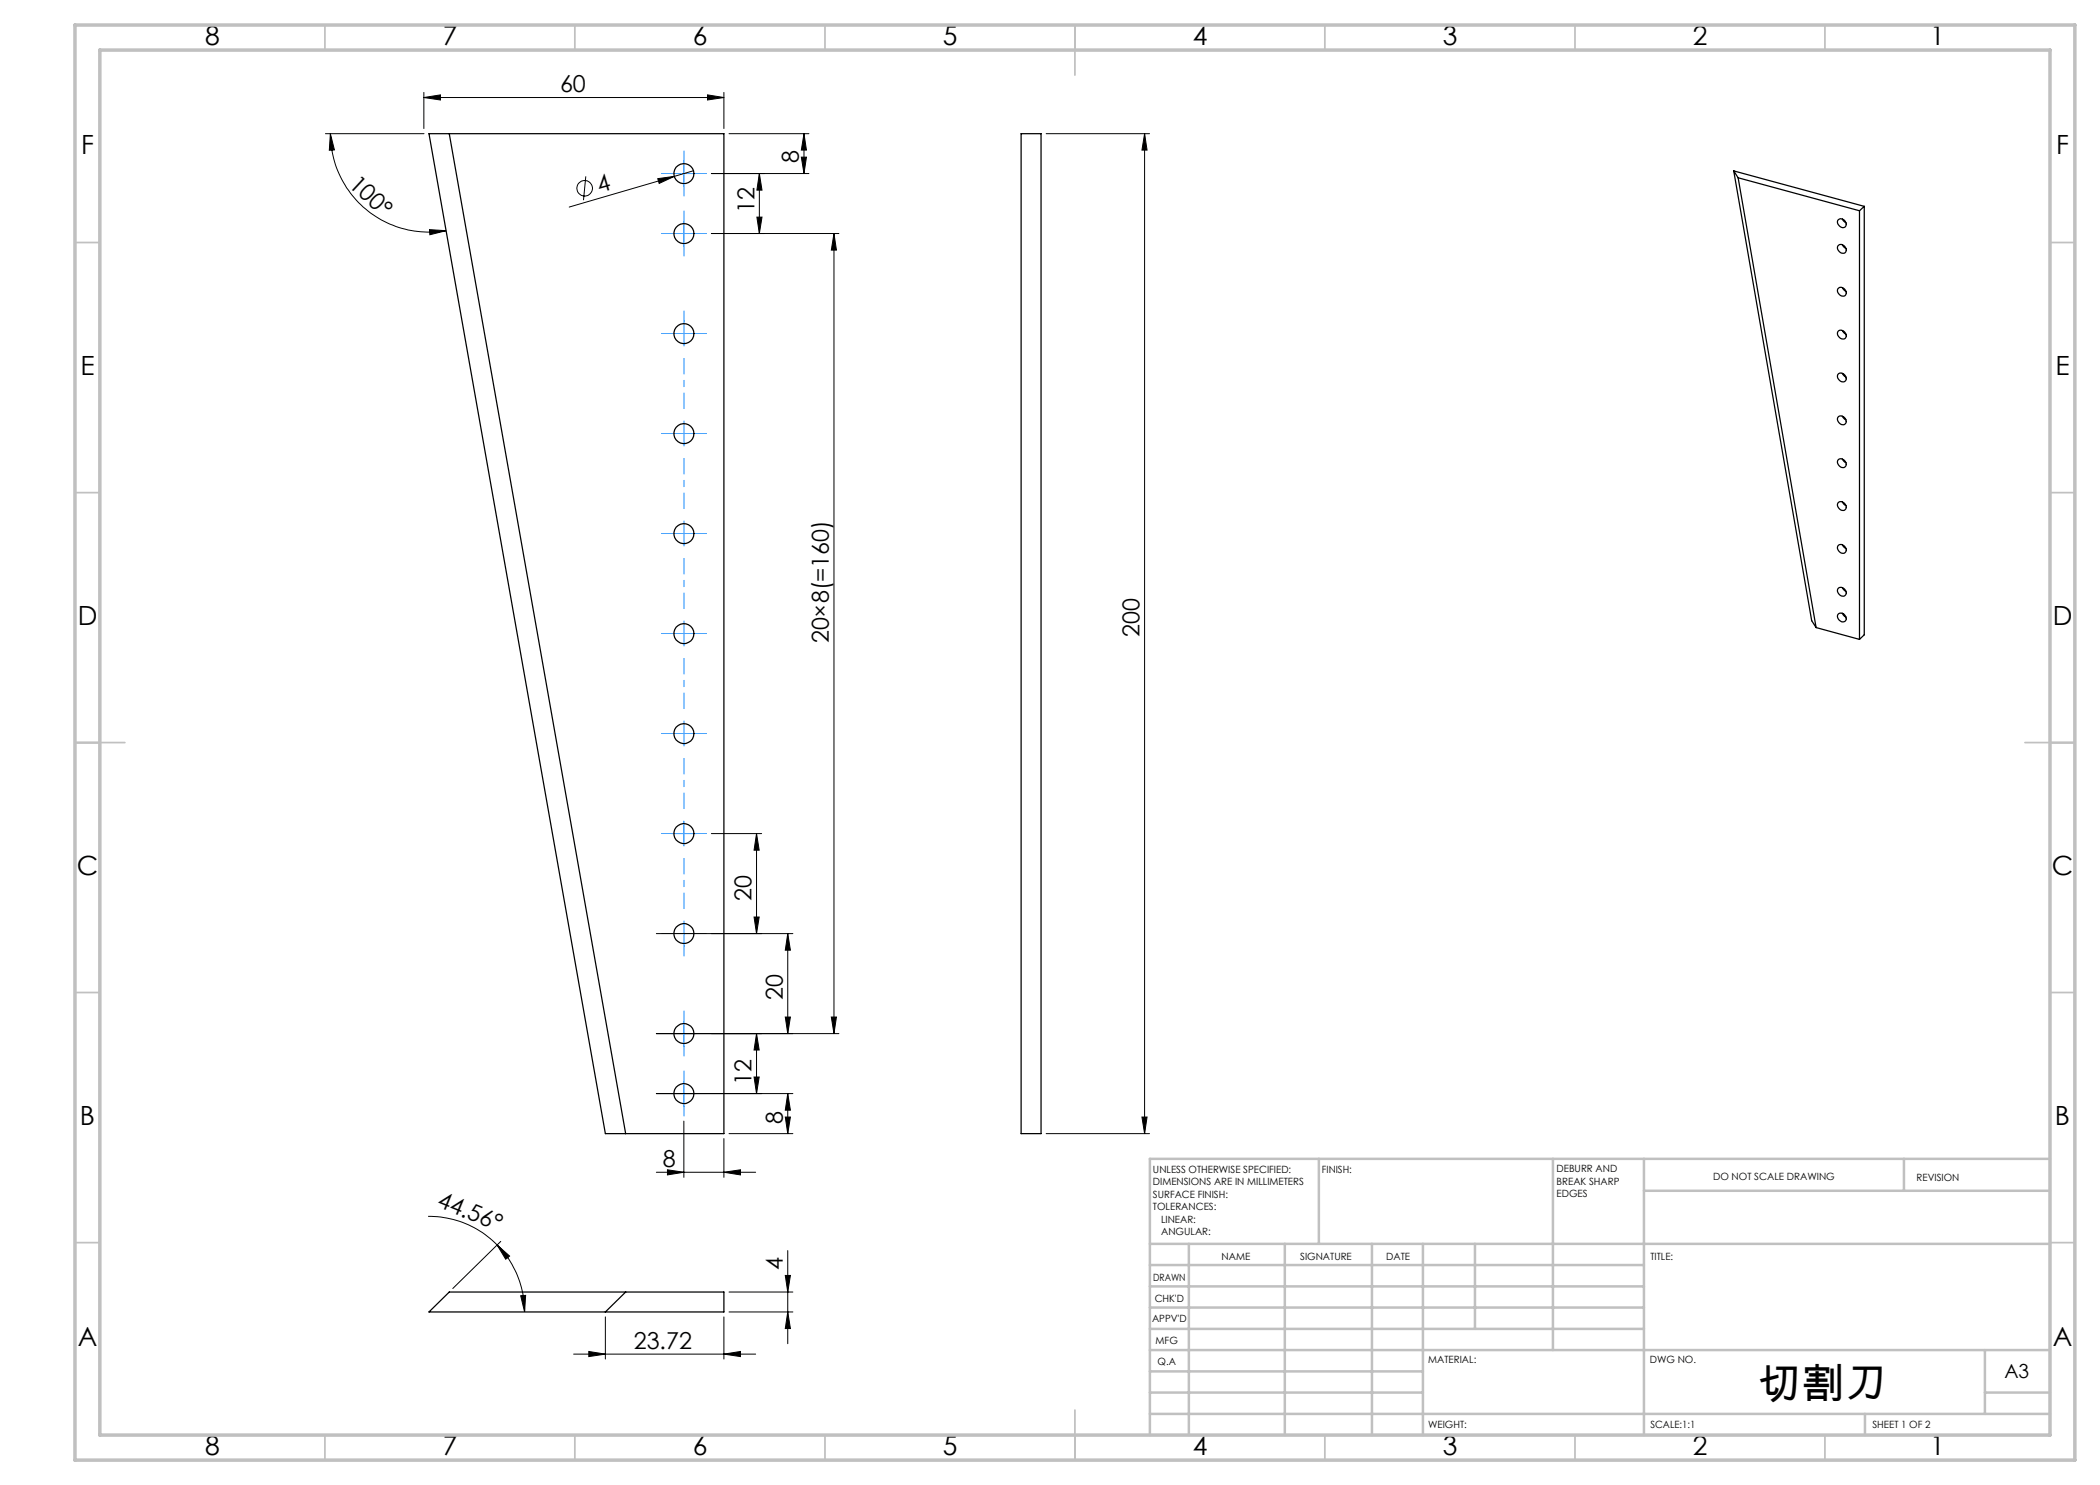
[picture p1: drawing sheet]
<svg xmlns="http://www.w3.org/2000/svg" width="420mm" height="297mm" viewBox="0 0 420 297" stroke-linecap="round" stroke-linejoin="round" font-family="sans-serif">
<g fill="none" stroke="#000" stroke-width=".2">
<path d="M84.8 19.5l3.3-.5v1zM84.8 18.5v7.2M84.8 19.5h60M141.5 19l3.3 .5-3.3 .5zM144.8 18.5v7.2M65.1 26.7h19.7M66.1 26.7l.8 3.3-1 .1zM66.1 26.7a19.8 19.8 0 0 0 23.1 19.4M117.2 35.3l-.5 4.7M131.6 35.7l3.3-.4-3.1 1.4zM134.9 35.3l-21.1 6.1M138.7 34.1l-3.8 1.2"/>
<path d="M142.3 34.7h19.5M145.8 26.7h16M151.9 34.7v12M151.9 34.7l.5 3.3h-1zM160.3 31.4h1l-.5 3.3zM160.8 26.7v8M160.8 26.7l.5 3.3h-1zM209.2 26.7h20.7M228.9 26.7l.5 3.3h-1zM228.9 26.7v200M85.9 45.9l3.3 .2-3.2 .9zM142.3 46.7h25.5"/>
<path d="M151.4 43.4h1l-.5 3.3zM166.8 46.7v160M166.8 46.7l.5 3.3h-1zM142.3 166.7h10M151.3 166.7v20M151.3 166.7l.5 3.3h-1zM131.3 186.7h27.3M150.8 183.4h1l-.5 3.3zM157.6 186.7v20M157.6 186.7l.5 3.3h-1zM131.3 218.7h27.3M150.8 215.4h1l-.5 3.3z"/>
<path d="M151.3 206.7v12M151.3 206.7l.5 3.3h-1zM157.1 203.4h1l-.5 3.3zM157.6 218.7v8M157.6 218.7l.5 3.3h-1zM166.3 203.4h1l-.5 3.3zM167.8 206.7h-36.5M131.3 234.5h19.8M133.5 234l3.3 .5-3.3 .5zM136.8 224.2v11.3M144.8 234.5l3.3-.5v1zM144.8 227.7v7.8"/>
<path d="M145.8 226.7h12.8M157.1 223.4h1l-.5 3.3zM209.2 226.7h20.7M228.4 223.4h1l-.5 3.3zM85.6 243.3a19 19 0 0 1 13.8 5.7M99.4 249l2.5 2.2-.8 .6zM99.4 249a18.9 18.9 0 0 1 5.5 13.4M100.2 248.3l-9.6 9.4M104.1 259.1h1l-.2 3.3zM145.8 258.4h12.8M157.1 255.1h1l-.5 3.3zM157.6 250.1v18.6"/>
<path d="M114.7 270.8h36.4M117.8 270.3l3.3 .5-3.3 .5zM121.1 263.4v8.4M144.8 270.8l3.3-.5v1zM144.8 263.4v8.4M145.8 262.4h12.8M157.6 262.4l.5 3.3h-1z"/>
<circle cx="116.9" cy="37.6" r="1.55"/>
</g>
<g fill="none" stroke="#0080ff" stroke-width=".2" stroke-dasharray="15.2 1.3 1.3 1.3">
<path d="M134.3 34.7h-2M136.8 32.2v-2M136.8 37.2v2M139.3 34.7h2M134.3 46.7h-2M136.8 44.2v-2M136.8 49.2v2M139.3 46.7h2M134.3 66.7h-2M136.8 66.7v-2.5M136.8 66.7h-2.5M136.8 66.7v2.5"/>
<path d="M136.8 66.7h2.5M136.8 64.2v-2M139.3 66.7h2M134.3 86.7h-2M136.8 86.7v-2.5M136.8 86.7h-2.5M136.8 86.7v2.5M136.8 86.7h2.5M139.3 86.7h2M134.3 106.7h-2M136.8 106.7v-2.5M136.8 106.7h-2.5"/>
<path d="M136.8 106.7v2.5M136.8 106.7h2.5M139.3 106.7h2M134.3 126.7h-2M136.8 126.7v-2.5M136.8 126.7h-2.5M136.8 126.7v2.5M136.8 126.7h2.5M139.3 126.7h2M134.3 146.7h-2M136.8 146.7v-2.5M136.8 146.7h-2.5"/>
<path d="M136.8 146.7v2.5M136.8 146.7h2.5M139.3 146.7h2M134.3 166.7h-2M139.3 166.7h2M134.3 186.7h-2M136.8 186.7v-2.5M136.8 186.7h-2.5M136.8 186.7v2.5M136.8 186.7h2.5M136.8 189.2v2M139.3 186.7h2"/>
<path d="M134.3 206.7h-2M134.3 218.7h-2M136.8 204.2v-2M136.8 209.2v2M136.8 216.2v-2M139.3 206.7h2M139.3 218.7h2M136.8 221.2v2"/>
</g>
<path d="M136.8 81.7v-10M136.8 101.7v-10M136.8 121.7v-10M136.8 141.7v-10M136.8 161.7v-10M136.8 181.7v-10" fill="none" stroke="#0080ff" stroke-width=".2" stroke-dasharray="15.2 1.3 1.3 1.3" stroke-dashoffset="12.1"/>
<path d="M134.3 34.7h5M136.8 32.2v5M134.3 46.7h5M136.8 44.2v5M134.3 166.7h5M136.8 164.2v5M134.3 206.7h5M134.3 218.7h5M136.8 204.2v5M136.8 216.2v5" fill="none" stroke="#0080ff" stroke-width=".2"/>
<g fill="none" stroke="#c0c0c0" stroke-width=".35">
<path d="M65 5v5M115 5v5M165 5v5M215 5v10M265 5v5M315 5v5M365 5v5M15 48.5h5M410 48.5h5M15 98.5h5M410 98.5h5M15 148.5h10"/>
<path d="M405 148.5h10M15 198.5h5M410 198.5h5M15 248.5h5M410 248.5h5M65 287v5M115 287v5M165 287v5M215 282v10M265 287v5M315 287v5M365 287v5"/>
</g>
<g fill="none" stroke="#c0c0c0" stroke-width=".5">
<path d="M263.8 231.8v17M310.6 231.8v38.2M328.8 231.8v55.2M328.8 238.2h81.2M380.8 231.8v6.4M410 231.8h-180v55.2M230 248.8h180M230 257.3h98.8M230 253h98.8M237.8 248.8v38.2M257 248.8v38.2M274.4 248.8v38.2"/>
<path d="M284.6 248.8v38.2M295 248.8v17M230 265.8h98.8M230 261.5h98.8M230 278.5h54.6M230 274.3h54.6M230 270h180M397 278.5h13M397 270v12.8M230 282.8h180M373 282.8v4.2"/>
</g>
<path d="M15 5h400v287h-400zM20 10h390v277h-390z" fill="none" stroke="#c0c0c0" stroke-width=".7"/>
<g fill="#000">
<path d="M131.6 35.7l3.3-.4-3.1 1.4z"/>
<path d="M84.8 19.5l3.3-.5v1zM141.5 19l3.3 .5-3.3 .5zM117.8 270.3l3.3 .5-3.3 .5zM144.8 270.8l3.3-.5v1z"/>
<path d="M66.1 26.7l.8 3.3-1 .1zM85.9 45.9l3.3 .2-3.2 .9z"/>
<path d="M151.4 43.4h1l-.5 3.3zM151.9 34.7l.5 3.3h-1zM160.3 31.4h1l-.5 3.3zM160.8 26.7l.5 3.3h-1zM166.3 203.4h1l-.5 3.3zM166.8 46.7l.5 3.3h-1zM228.4 223.4h1l-.5 3.3zM228.9 26.7l.5 3.3h-1zM157.6 262.4l.5 3.3h-1zM157.1 255.1h1l-.5 3.3z"/>
<path d="M150.8 183.4h1l-.5 3.3zM151.3 166.7l.5 3.3h-1z"/>
<path d="M157.6 218.7l.5 3.3h-1zM157.1 223.4h1l-.5 3.3zM151.3 206.7l.5 3.3h-1zM150.8 215.4h1l-.5 3.3zM157.6 186.7l.5 3.3h-1zM157.1 203.4h1l-.5 3.3z"/>
<path d="M133.5 234l3.3 .5-3.3 .5zM144.8 234.5l3.3-.5v1z"/>
<path d="M104.1 259.1h1l-.2 3.3zM99.4 249l2.5 2.2-.8 .6z"/>
</g>
<g fill="none" stroke="#000" stroke-width=".25">
<path d="M85.8 26.7h59v200h-23.7zM89.9 26.7l35.2 200M204.2 26.7h4v200h-4zM346.7 34.2l.9 1.4M346.7 34.2l26.2 7.1M346.7 34.2l15.6 89.9 .9 1.4M347.6 35.6l24.3 6.6M347.6 35.6l15.6 89.9M367.6 49.2a.99 .99 0 0 1 1.3 0 .99 .99 0 0 1 .1 1.4 1.12 1.12 0 0 1-1.4-1.4zM367.6 44.1a.99 .99 0 0 1 1.3 0 .99 .99 0 0 1 .1 1.3 1.12 1.12 0 0 1-1.4-1.3zM367.6 57.8a.99 .99 0 0 1 1.3 0 .99 .99 0 0 1 .1 1.4 1.12 1.12 0 0 1-1.4-1.4zM368.5 43.8l.7 .8"/>
<path d="M368.5 49l.7 .7M368.5 57.5l.7 .8M371.9 42.2v85.7M372.9 41.3l-1 .9M372.9 41.3v85.7l-1 .9M367.7 66.2a1.03 1.03 0 0 1 1.3 .2 1.03 1.03 0 0 1 0 1.3 1.07 1.07 0 0 1-1.2-.3 1.07 1.07 0 0 1-.1-1.2zM367.7 74.8a1.01 1.01 0 0 1 1.2 .2 1.01 1.01 0 0 1 .1 1.3 1.04 1.04 0 0 1-1.2-.3 1.04 1.04 0 0 1-.1-1.2zM368.5 66.1l.7 .7M368.5 74.7l.7 .7M367.7 83.3a1.01 1.01 0 0 1 1.2 .3 1.01 1.01 0 0 1 .1 1.2 1.04 1.04 0 0 1-1.2-.3 1.04 1.04 0 0 1-.1-1.2zM367.7 91.9a1.01 1.01 0 0 1 1.2 .2 1.01 1.01 0 0 1 .1 1.3 1.04 1.04 0 0 1-1.2-.3 1.04 1.04 0 0 1-.1-1.2zM368.5 83.3l.7 .7"/>
<path d="M368.5 91.8l.7 .7M367.7 117.6a1.01 1.01 0 0 1 1.2 .3 1.01 1.01 0 0 1 .1 1.2 1.04 1.04 0 0 1-1.2-.3 1.04 1.04 0 0 1-.1-1.2zM367.7 109a1.01 1.01 0 0 1 1.2 .3 1.01 1.01 0 0 1 .1 1.3 1.04 1.04 0 0 1-1.2-.3 1.04 1.04 0 0 1-.1-1.3zM367.7 100.5a1.01 1.01 0 0 1 1.2 .2 1.01 1.01 0 0 1 .1 1.3 1.04 1.04 0 0 1-1.2-.3 1.04 1.04 0 0 1-.1-1.2zM368.5 100.4l.7 .7M368.5 109l.7 .7M368.5 117.5l.7 .7M363.2 125.5l8.7 2.4M367.7 122.8a1.01 1.01 0 0 1 1.2 .2 1.01 1.01 0 0 1 .1 1.3 1.04 1.04 0 0 1-1.2-.3 1.04 1.04 0 0 1-.1-1.2zM368.5 122.7l.3 .5 .4 .2M125.1 258.4l-4 4M85.8 262.4l4.1-4h54.9v4z"/>
<circle cx="136.8" cy="34.7" r="2"/>
<circle cx="136.8" cy="46.7" r="2"/>
<circle cx="136.8" cy="66.7" r="2"/>
<circle cx="136.8" cy="86.7" r="2"/>
<circle cx="136.8" cy="106.7" r="2"/>
<circle cx="136.8" cy="126.7" r="1.99"/>
<circle cx="136.8" cy="146.7" r="1.99"/>
<circle cx="136.8" cy="166.7" r="1.99"/>
<circle cx="136.8" cy="186.7" r="1.99"/>
<circle cx="136.8" cy="206.7" r="2"/>
<circle cx="136.8" cy="218.7" r="1.99"/>
</g>
<text font-size="8.5" x="351.7" y="279.7">切割刀</text>
<g font-size="5.3">
<text x="41" y="9">8</text>
<text x="88.5" y="9">7</text>
<text x="138.5" y="9">6</text>
<text x="188.5" y="9">5</text>
<text x="238.5" y="9">4</text>
<text x="288.5" y="9">3</text>
<text x="338.5" y="9">2</text>
<text x="386" y="9">1</text>
<text x="16.2" y="30.8">F</text>
<text x="411.2" y="30.8">F</text>
<text x="16.1" y="75">E</text>
<text x="411.1" y="75">E</text>
<text x="15.5" y="125">D</text>
<text x="410.5" y="125">D</text>
<text x="15.4" y="175">C</text>
<text x="410.4" y="175">C</text>
<text x="16" y="225">B</text>
<text x="411" y="225">B</text>
<text x="15.5" y="269.3">A</text>
<text x="410.5" y="269.3">A</text>
<text x="41" y="291">8</text>
<text x="88.5" y="291">7</text>
<text x="138.5" y="291">6</text>
<text x="188.5" y="291">5</text>
<text x="238.5" y="291">4</text>
<text x="288.5" y="291">3</text>
<text x="338.5" y="291">2</text>
<text x="386" y="291">1</text>
</g>
<g font-size="4.7">
<text x="112" y="18.5">60</text>
<text x="159.8" y="32.7" transform="rotate(-90 159.8 32.7)">8</text>
<text x="69.6" y="37.1" transform="rotate(43 69.6 37.1)">100°</text>
<text x="119.9" y="38.6" transform="rotate(-16 119.9 38.6)">4</text>
<text x="150.9" y="42.6" transform="rotate(-90 150.9 42.6)">12</text>
<text x="165.8" y="128.7" transform="rotate(-90 165.8 128.7)">20×8(=160)</text>
<text x="227.9" y="127.3" transform="rotate(-90 227.9 127.3)">200</text>
<text x="150.3" y="180.2" transform="rotate(-90 150.3 180.2)">20</text>
<text x="156.6" y="200" transform="rotate(-90 156.6 200)">20</text>
<text x="150.3" y="216.9" transform="rotate(-90 150.3 216.9)">12</text>
<text x="156.6" y="224.8" transform="rotate(-90 156.6 224.8)">8</text>
<text x="132.6" y="233.4">8</text>
<text x="87.2" y="241.2" transform="rotate(22 87.2 241.2)">44.56°</text>
<text x="156.6" y="254" transform="rotate(-90 156.6 254)">4</text>
<text x="126.8" y="269.8">23.72</text>
</g>
<text font-size="3.9" x="400.9" y="275.5">A3</text>
<g font-size="2">
<text x="230.6" y="234.6">UNLESS OTHERWISE SPECIFIED:</text>
<text x="230.6" y="237.1">DIMENSIONS ARE IN MILLIMETERS</text>
<text x="230.6" y="239.6">SURFACE FINISH:</text>
<text x="264.4" y="234.6">FINISH:</text>
<text x="311.3" y="234.5">DEBURR AND</text>
<text x="311.3" y="237">BREAK SHARP</text>
<text x="311.3" y="239.5">EDGES</text>
<text x="342.6" y="236">DO NOT SCALE DRAWING</text>
<text x="383.3" y="236.2">REVISION</text>
<text x="230.6" y="242.1">TOLERANCES:</text>
<text x="232.2" y="244.6">LINEAR:</text>
<text x="232.2" y="247.1">ANGULAR:</text>
<text x="244.3" y="252">NAME</text>
<text x="260" y="251.9">SIGNATURE</text>
<text x="277.2" y="251.9">DATE</text>
<text x="330.1" y="251.9">TITLE:</text>
<text x="230.6" y="256.1">DRAWN</text>
<text x="230.9" y="260.3">CHK'D</text>
<text x="230.4" y="264.4">APPV'D</text>
<text x="231.1" y="268.8">MFG</text>
<text x="231.5" y="273">Q.A</text>
<text x="285.6" y="272.5">MATERIAL:</text>
<text x="330" y="272.5">DWG NO.</text>
<text x="285.6" y="285.5">WEIGHT:</text>
<text x="330.1" y="285.6">SCALE:1:1</text>
<text x="374.5" y="285.6">SHEET 1 OF 2</text>
</g>
</svg>
